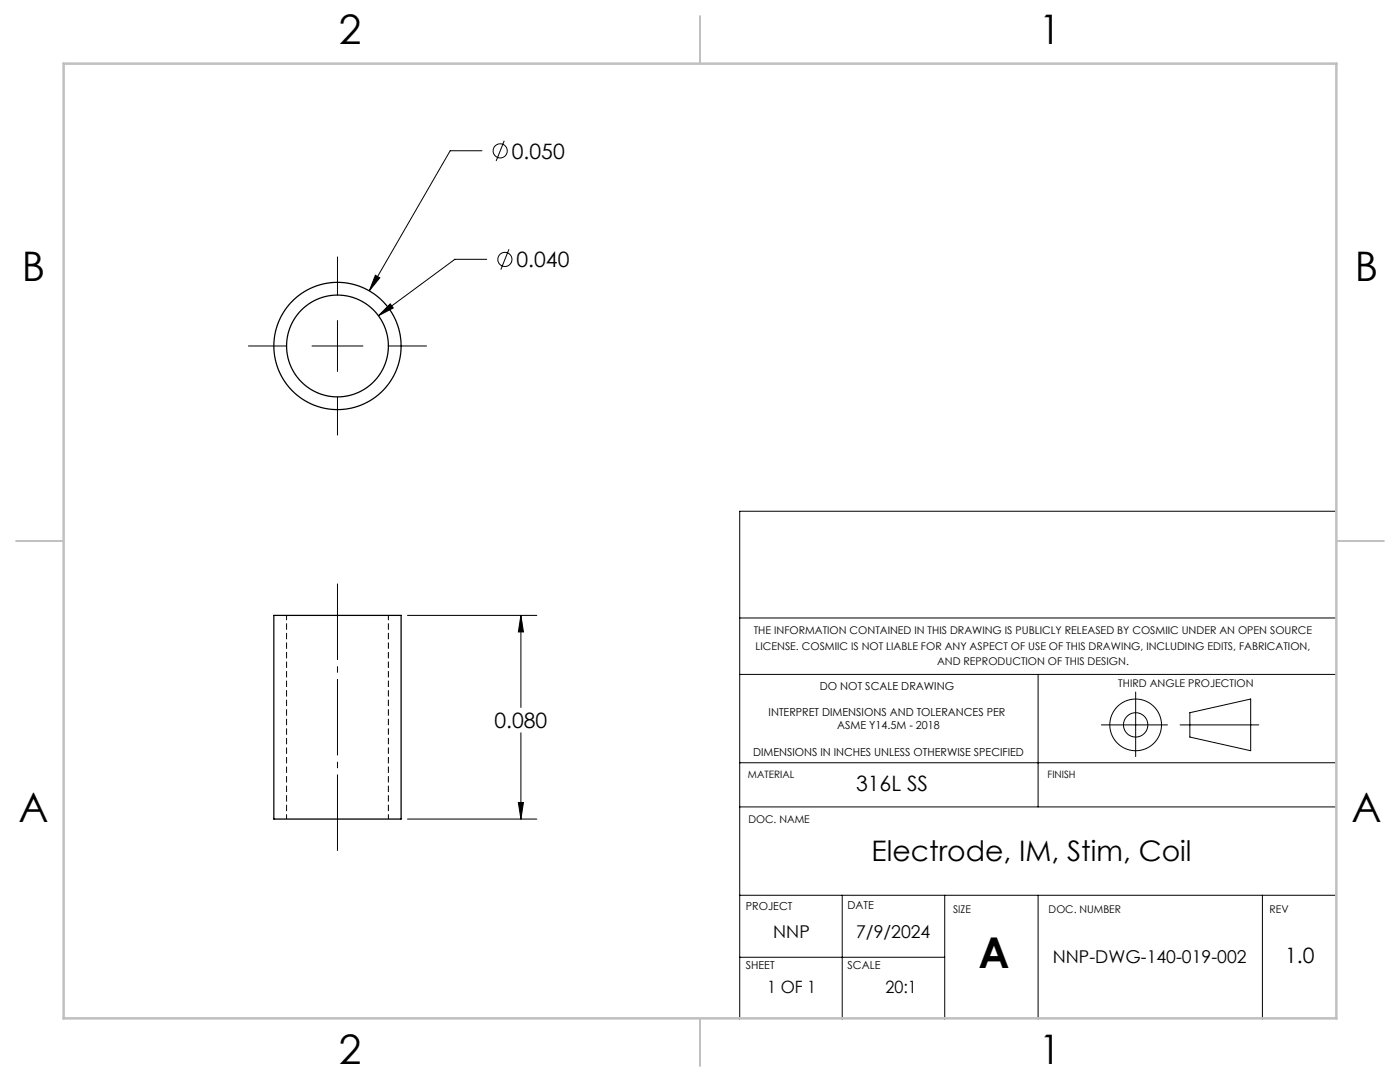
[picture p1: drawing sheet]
<svg xmlns="http://www.w3.org/2000/svg" width="279mm" height="216mm" viewBox="0 0 279 216" stroke-linecap="round" stroke-linejoin="round" font-family="sans-serif">
<g fill="none" stroke="#000" stroke-width=".25">
<path d="M54.7 122.8h25.4v40.6h-25.4z"/>
<circle cx="67.4" cy="69" r="10.2"/>
<circle cx="67.4" cy="69" r="12.7"/>
</g>
<path d="M57.2 122.8v40.6M77.5 163.4v-40.6" fill="none" stroke="#000" stroke-width=".2" stroke-dasharray="1.3 .6" stroke-dashoffset=".3" stroke-linecap="butt"/>
<g fill="none" stroke="#000" stroke-width=".2">
<path d="M96.2 30.1h-6.4l-16.1 27.9M100.6 28.1l-1.6 4M67.4 51.3v7.6M74.9 54.9l.9 .5-2.1 2.6zM97.1 51.7h-6.3l-15.3 11.3M101.6 49.8l-1.6 4M49.6 69h7.6M62.3 69h10.1M67.4 64v10.1M67.4 79.2v7.6M77.5 69h7.6M77.9 60.6l.6 .9-3 1.5z"/>
<path d="M266.7 102h-119.1v101.4M81.3 122.8h25.8M104 122.8l.5 3.3h-1.1zM104 122.8v18.4M147.6 123.3h119.1M147.6 134.6h119.1M207.2 134.6v26.4M226.6 138.1v12.9M104 146.2v17.2M147.6 152.2h119.1M219.8 144.6h13.2M235.5 144.6h15.7"/>
<path d="M237.5 142.2l12.1-2.7v10.3l-12.1-2.7zM81.3 163.4h25.8M103.4 160.1h1.1l-.5 3.3zM147.6 161h119.1M147.6 178.6h119.1M168.1 178.6v24.8M188.5 178.6v24.8M207.2 178.6v24.8M251.9 178.6v24.8M147.6 191h40.9"/>
<circle cx="99.8" cy="30.1" r="1.41"/>
<circle cx="100.8" cy="51.8" r="1.41"/>
<circle cx="226.6" cy="144.6" r="2.43"/>
<circle cx="226.6" cy="144.6" r="5.2"/>
</g>
<path d="M67.4 116.4v53.4" fill="none" stroke="#000" stroke-width=".2" stroke-dasharray="15.2 1.3 1.3 1.3" stroke-linecap="butt"/>
<path d="M139.7 3.2v9.5M3.2 107.9h9.5M266.7 107.9h9.5M139.7 203.2v9.5" fill="none" stroke="#c0c0c0" stroke-width=".25"/>
<path d="M12.7 12.7h254v190.5h-254z" fill="none" stroke="#c0c0c0" stroke-width=".5"/>
<path d="M74.9 54.9l-1.2 3.1 2.1-2.6zM77.9 60.6l-2.4 2.4 3-1.5zM103.4 160.1h1.1l-.5 3.3zM104 122.8l.5 3.3h-1.1z" fill="#000"/>
<text font-size="8.5" x="195.3" y="193.2">A</text>
<g font-size="8.1">
<text x="67.6" y="8.9">2</text>
<text x="207.3" y="8.9">1</text>
<text x="4.4" y="56.1">B</text>
<text x="270.4" y="56.1">B</text>
<text x="3.7" y="164.1">A</text>
<text x="269.7" y="164.1">A</text>
<text x="67.6" y="212.4">2</text>
<text x="207.3" y="212.4">1</text>
</g>
<text font-size="5.6" x="174" y="171.9">Electrode, IM, Stim, Coil</text>
<g font-size="4.2">
<text x="102.2" y="31.7">0.050</text>
<text x="103.1" y="53.3">0.040</text>
<text x="98.7" y="145.3">0.080</text>
<text x="170.9" y="157.8">316L SS</text>
<text x="256.5" y="192.2">1.0</text>
</g>
<g font-size="3.5">
<text x="154.3" y="187.2">NNP</text>
<text x="170.9" y="187.2">7/9/2024</text>
<text x="210.1" y="192.2">NNP-DWG-140-019-002</text>
</g>
<g font-size="3.4">
<text x="153.1" y="198.2">1 OF 1</text>
<text x="176.7" y="198.2">20:1</text>
</g>
<g font-size="2.2">
<text x="163.6" y="137.6">DO NOT SCALE DRAWING</text>
<text x="153.4" y="142.9">INTERPRET DIMENSIONS AND TOLERANCES PER</text>
<text x="167.1" y="145.6">ASME Y14.5M - 2018</text>
<text x="150.3" y="150.9">DIMENSIONS IN INCHES UNLESS OTHERWISE SPECIFIED</text>
<text x="148.8" y="181.7">PROJECT</text>
<text x="169.1" y="181.4">DATE</text>
<text x="148.8" y="193.3">SHEET</text>
<text x="169.1" y="193.3">SCALE</text>
</g>
<g font-size="2.1">
<text x="150.4" y="126.6">THE INFORMATION CONTAINED IN THIS DRAWING IS PUBLICLY RELEASED BY COSMIIC UNDER AN OPEN SOURCE</text>
<text x="150.8" y="129.7">LICENSE. COSMIIC IS NOT LIABLE FOR ANY ASPECT OF USE OF THIS DRAWING, INCLUDING EDITS, FABRICATION,</text>
<text x="187" y="132.8">AND REPRODUCTION OF THIS DESIGN.</text>
<text x="223.2" y="137.2">THIRD ANGLE PROJECTION</text>
<text x="149.4" y="164.2">DOC. NAME</text>
<text x="190.2" y="182.2">SIZE</text>
<text x="209.3" y="182.2">DOC. NUMBER</text>
<text x="253.4" y="182.2">REV</text>
</g>
<g font-size="2">
<text x="149.3" y="155.3">MATERIAL</text>
<text x="209.1" y="155.3">FINISH</text>
</g>
</svg>
